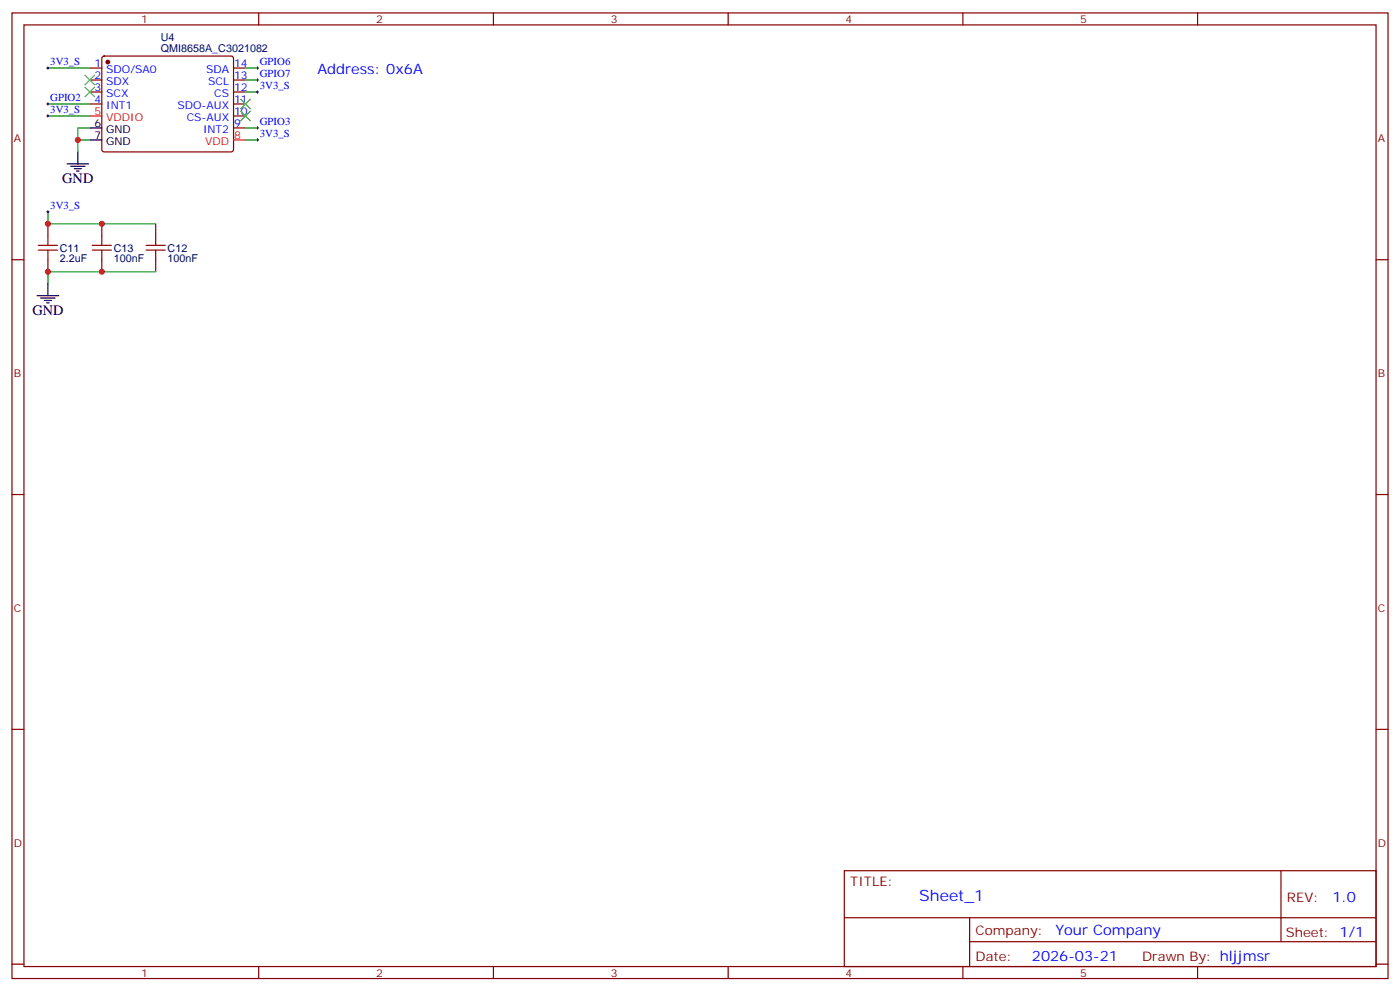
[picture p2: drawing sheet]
<svg xmlns="http://www.w3.org/2000/svg" width="412mm" height="292mm" viewBox="0 0 412 292" stroke-linecap="round" stroke-linejoin="round" font-family="sans-serif">
<g fill="none" stroke="#870000" stroke-width=".35">
<path d="M3.5 3.8h405.4v284.3h-405.4zM7.1 7.3h398.2v277.3h-398.2zM30.2 16.7l.5-.2h37.4l.5 .2 .2 .5-.1 27.1-.6 .4h-37.7l-.4-.7v-26.8zM76.2 3.8v3.5M145.3 3.8v3.5M214.5 3.8v3.5M283.6 3.8v3.5M352.8 3.8v3.5M26.5 20h3.5M26.5 23.6h3.5M26.5 27.1h3.5M26.5 30.6h3.5"/>
<path d="M68.8 20h3.5M68.8 23.6h3.5M68.8 27.1h3.5M68.8 30.6h3.5M68.8 37.7h3.5M68.8 34.1h3.5M3.5 76.5h3.6M14.1 65.9v3.5M14.1 76.5v3.5M30 65.9v3.5M30 76.5v3.5M45.9 65.9v3.5"/>
<path d="M45.9 76.5v3.5M405.3 76.5h3.6M3.5 145.6h3.6M405.3 145.6h3.6M3.5 214.8h3.6M405.3 214.8h3.6M248.7 256.4h156.6v28.2h-156.6zM377.3 256.4v20.9M248.7 270.2h156.5M285.6 277.3h119.6M285.6 270.2v14.2M3.5 283.9h3.6"/>
<path d="M76.2 284.6v3.5M145.3 284.6v3.5M214.5 284.6v3.5M283.6 284.6v3.5M352.8 284.6v3.5M405.3 283.9h3.6"/>
</g>
<circle cx="31.7" cy="18.3" r=".53" fill="#870000" stroke="#870000" stroke-width=".35"/>
<path d="M26.5 34.1h3.5M68.8 41.2h3.5" fill="none" stroke="#f00" stroke-width=".35"/>
<path d="M26.5 37.7h3.5M19.8 48.3h6.3M20.8 49h4.2M21.9 49.7h2.1M22.6 50.4h.7M22.9 44.7v3.6M26.5 41.2h3.5M10.9 87.1h6.4M12 87.8h4.2M13.1 88.5h2.1M13.8 89.2h.7M14.1 83.5v3.6" fill="none" stroke="#000" stroke-width=".35"/>
<g fill="none" stroke="#000" stroke-width=".29">
<path d="M14.1 19.7v.7M75.8 19.7v.7M13.8 20h.7M13.8 30.6h.7M13.8 34.1h.7M14.1 30.3v.7M14.1 33.8v.7M75.5 23.6h.7M75.5 20h.7M75.5 37.7h.7M75.5 27.1h.7M75.8 23.2v.7"/>
<path d="M75.8 26.7v.7M75.8 37.3v.7M75.5 41.2h.7M75.8 40.9v.7M13.8 62.4h.7M14.1 62v.7"/>
</g>
<path d="M25 25.7l2.9 2.8M25 22.2l2.9 2.8M27.9 25.7l-2.9 2.8M27.9 22.2l-2.9 2.8M70.9 29.2l2.8 2.8M70.9 32.7l2.8 2.9M73.7 29.2l-2.8 2.8M73.7 32.7l-2.8 2.9" fill="none" stroke="#3c3" stroke-width=".35"/>
<path d="M14.1 20h12.4M14.1 30.6h12.4M14.1 34.1h12.4M26.5 37.7h-3.6v3.5M72.3 20h3.5M72.3 23.6h3.5M72.3 27.1h3.5M72.3 37.7h3.5M26.5 41.2h-3.6v3.5M72.3 41.2h3.5M14.1 62.4v3.5h31.8M45.9 80h-31.8v3.5" fill="none" stroke="#008700" stroke-width=".35"/>
<path d="M11.3 72.2h5.6M11.3 73.7h5.6M14.1 69.4v2.8M14.1 73.7v2.8M27.2 72.2h5.6M27.2 73.7h5.6M30 69.4v2.8M30 73.7v2.8M43 72.2h5.7M43 73.7h5.7M45.9 69.4v2.8M45.9 73.7v2.8" fill="none" stroke="#a10000" stroke-width=".35"/>
<g fill="#c00">
<circle cx="22.9" cy="41.2" r=".88"/>
<circle cx="14.1" cy="80" r=".88"/>
<circle cx="14.1" cy="65.9" r=".88"/>
<circle cx="30" cy="80" r=".88"/>
<circle cx="30" cy="65.9" r=".88"/>
</g>
<text font-size="4.6" fill="#00f" x="270.8" y="265.4">Sheet_1</text>
<g font-size="4.2" fill="#00f">
<text x="93.5" y="21.8">Address: 0x6A</text>
<text x="392.5" y="265.7">1.0</text>
<text x="310.9" y="275.2">Your Company</text>
<text x="304" y="283">2026-03-21</text>
</g>
<g font-size="4.2">
<text x="18.3" y="53.9">GND</text>
<text x="9.5" y="92.7">GND</text>
</g>
<g font-size="3.9" fill="#800">
<text x="250.5" y="261">TITLE:</text>
<text x="379.1" y="265.7">REV:</text>
<text x="287.4" y="275.2">Company:</text>
<text x="378.7" y="275.8">Sheet: 1/1</text>
<text x="287.4" y="282.9">Date:</text>
<text x="336.4" y="282.9">Drawn By: hljjmsr</text>
</g>
<g font-size="3.2" fill="#800">
<text x="41.6" y="6.8">1</text>
<text x="110.8" y="6.8">2</text>
<text x="179.9" y="6.8">3</text>
<text x="249.1" y="6.8">4</text>
<text x="318.2" y="6.8">5</text>
<text x="4.1" y="41.9">A</text>
<text x="405.9" y="41.9">A</text>
<text x="4.1" y="111.1">B</text>
<text x="405.9" y="111.1">B</text>
<text x="4.1" y="180.2">C</text>
<text x="405.9" y="180.2">C</text>
<text x="4.1" y="249.3">D</text>
<text x="405.9" y="249.3">D</text>
<text x="41.6" y="287.6">1</text>
<text x="110.8" y="287.6">2</text>
<text x="179.9" y="287.6">3</text>
<text x="249.1" y="287.6">4</text>
<text x="318.2" y="287.6">5</text>
</g>
<g font-size="3.2" fill="#000080">
<text x="47.3" y="15.3">QMI8658A_C3021082</text>
<text x="47.3" y="12.2">U4</text>
<text x="17.6" y="77.2">2.2uF</text>
<text x="17.6" y="74.1">C11</text>
<text x="33.5" y="77.2">100nF</text>
<text x="33.5" y="74.1">C13</text>
<text x="49.4" y="77.2">100nF</text>
<text x="49.4" y="74.1">C12</text>
</g>
<g font-size="3.2" fill="#00f">
<text x="14.8" y="19.2">3V3_S</text>
<text x="27.8" y="19.7">1</text>
<text x="27.8" y="23.2">2</text>
<text x="31.3" y="21.4">SDO/SA0</text>
<text x="60.7" y="21.4">SDA</text>
<text x="69" y="23.2">13</text>
<text x="69" y="19.7">14</text>
<text x="76.6" y="22.7">GPIO7</text>
<text x="76.6" y="19.2">GPIO6</text>
<text x="14.8" y="29.7">GPIO2</text>
<text x="27.8" y="26.7">3</text>
<text x="31.3" y="25">SDX</text>
<text x="31.3" y="28.5">SCX</text>
<text x="61.3" y="25">SCL</text>
<text x="63.1" y="28.5">CS</text>
<text x="69" y="26.7">12</text>
<text x="76.6" y="26.2">3V3_S</text>
<text x="14.8" y="33.3">3V3_S</text>
<text x="27.8" y="30.3">4</text>
<text x="31.3" y="32">INT1</text>
<text x="52.3" y="32">SDO-AUX</text>
<text x="55" y="35.6">CS-AUX</text>
<text x="69" y="33.8">10</text>
<text x="69" y="30.3">11</text>
<text x="59.8" y="39.1">INT2</text>
<text x="69" y="37.3">9</text>
<text x="76.6" y="36.8">GPIO3</text>
<text x="76.6" y="40.3">3V3_S</text>
<text x="14.8" y="61.5">3V3_S</text>
</g>
<g font-size="3.2" fill="#f00">
<text x="27.8" y="33.8">5</text>
<text x="31.3" y="35.6">VDDIO</text>
<text x="69" y="40.9">8</text>
<text x="60.4" y="42.6">VDD</text>
</g>
<g font-size="3.2">
<text x="27.8" y="37.3">6</text>
<text x="27.8" y="40.9">7</text>
<text x="31.3" y="39.1">GND</text>
<text x="31.3" y="42.6">GND</text>
</g>
</svg>
